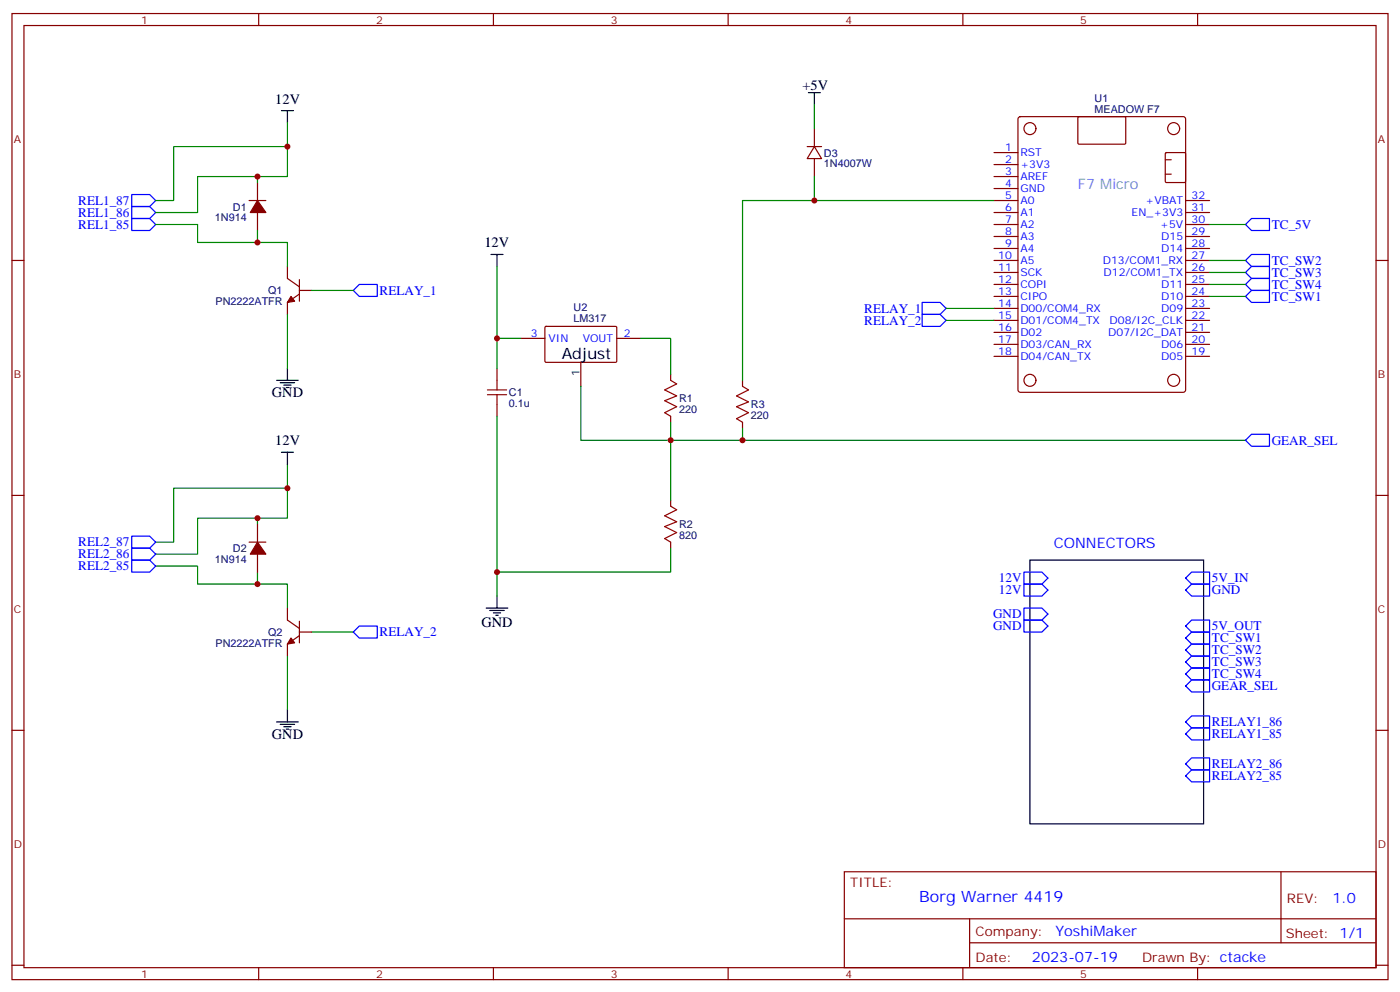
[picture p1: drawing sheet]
<svg xmlns="http://www.w3.org/2000/svg" width="412mm" height="292mm" viewBox="0 0 412 292" stroke-linecap="round" stroke-linejoin="round" font-family="sans-serif">
<g fill="none" stroke="#870000" stroke-width=".35">
<path d="M3.5 4h405.4v284.3h-405.4zM7.1 7.5h398.2v277.3h-398.2zM76.2 4v3.5M145.3 4v3.5M214.5 4v3.5M283.6 4v3.5M352.8 4v3.5M239.9 37.9v5.2M300.1 34.5l.5-.2h47.9l.7 .5v80l-.4 .6-48.2 .1-.7-.5v-80zM317.6 34.5l.3-.2 13.5 .1 .2 .3v7.6l-.3 .1h-13.6l-.2-.3zM73.4 59h4.9M75.8 53.7v5.3"/>
<path d="M237.8 43.1h4.2M239.9 43.1l2.1 3.6h-4.2zM239.9 46.7v5.3M292.8 59h7.1M292.8 44.9h7.1M292.8 55.5h7.1M292.8 52h7.1M292.8 48.4h7.1M343.3 51.3h1.7M343.3 47h1.7M343.3 45.1l.3-.2h5.3l.3 .2v8.3l-.1 .3h-5.5l-.3-.2zM349.2 59h7.1"/>
<path d="M3.5 76.7h3.6M75.8 62.5v5.3M84.7 78.4v3.6l3.5 2.4M292.8 76.7h7.1M292.8 73.1h7.1M292.8 69.6h7.1M292.8 66.1h7.1M292.8 62.5h7.1M349.2 76.7h7.1M349.2 73.1h7.1M349.2 69.6h7.1M349.2 66.1h7.1"/>
<path d="M349.2 62.5h7.1M405.3 76.7h3.6M88.2 86.5l-3.5 2.5v3.5M88.2 85.5h3.5M88.2 82.3v6.4M153.5 99.6h7M160.6 96.2l.3-.1h20.6l.2 .3-.1 10.1-.3 .1h-20.6l-.2-.3zM181.7 99.6h7M292.8 97.8h7.1M292.8 94.3h7.1M292.8 90.8h7.1M292.8 87.2h7.1"/>
<path d="M292.8 83.7h7.1M292.8 80.2h7.1M349.2 97.8h7.1M349.2 94.3h7.1M349.2 90.8h7.1M349.2 87.2h7.1M349.2 83.7h7.1M349.2 80.2h7.1M146.4 108.4v3.5M146.4 119v3.5M171.1 106.6v7.1M197.6 110.2v1.7"/>
<path d="M218.7 111.9v1.8M292.8 104.9h7.1M292.8 101.4h7.1M349.2 104.9h7.1M349.2 101.4h7.1M197.6 122.5v1.8M218.7 124.3v1.7M3.5 145.8h3.6M73.4 159.6h4.9M75.8 154.3v5.3M197.6 147.2v1.8M197.6 159.6v1.7"/>
<path d="M405.3 145.8h3.6M75.8 163.1v5.3M84.7 179v3.5l3.5 2.5M88.2 187.1l-3.5 2.4v3.6M88.2 182.8v6.4M88.2 186h3.5M3.5 214.9h3.6M405.3 214.9h3.6M248.7 256.6h156.6v28.2h-156.6zM377.3 256.6v20.9M248.7 270.4h156.5M285.6 277.5h119.6"/>
<path d="M285.6 270.4v14.1M3.5 284.1h3.6M76.2 284.8v3.5M145.3 284.8v3.5M214.5 284.8v3.5M283.6 284.8v3.5M352.8 284.8v3.5M405.3 284.1h3.6"/>
<circle cx="303.4" cy="37.9" r="1.76"/>
<circle cx="345.7" cy="37.9" r="1.76"/>
<circle cx="303.4" cy="111.9" r="1.76"/>
<circle cx="345.7" cy="111.9" r="1.76"/>
</g>
<g fill="none" stroke="#00f" stroke-width=".35">
<path d="M38.8 57.3h5.3l1.8 1.7-1.8 1.8h-5.3zM38.8 64.3h5.3l1.8 1.8-1.8 1.7h-5.3zM38.8 60.8h5.3l1.8 1.7-1.8 1.8h-5.3zM366.9 76.7l1.8-1.8h5.2v3.5h-5.2zM366.9 66.1l1.8-1.8h5.2v3.5h-5.2zM105.8 83.7h5.3v3.5h-5.3l-1.7-1.7zM271.6 89h5.3l1.8 1.8-1.8 1.7h-5.3zM271.6 92.5h5.3l1.8 1.8-1.8 1.8h-5.3zM366.9 87.2l1.8-1.7h5.2v3.5h-5.2zM366.9 80.2l1.8-1.8h5.2v3.6h-5.2zM366.9 83.7l1.8-1.7h5.2v3.5h-5.2zM366.9 129.6l1.8-1.8h5.2v3.5h-5.2z"/>
<path d="M38.8 157.8h5.3l1.8 1.8-1.8 1.7h-5.3zM38.8 161.3h5.3l1.8 1.8-1.8 1.8h-5.3zM38.8 164.9h5.3l1.8 1.7-1.8 1.8h-5.3zM301.6 179h5.3l1.8 1.7-1.8 1.8h-5.3zM301.6 171.9h5.3l1.8 1.8-1.8 1.7h-5.3zM301.6 168.4h5.3l1.8 1.7-1.8 1.8h-5.3zM349.2 173.7l1.8-1.8h5.3v3.5h-5.3zM349.2 170.1l1.8-1.7h5.3v3.5h-5.3zM104.1 186l1.7-1.7h5.3v3.5h-5.3zM301.6 182.5h5.3l1.8 1.8-1.8 1.7h-5.3zM349.2 198.4l1.8-1.8h5.3v3.5h-5.3zM349.2 194.8l1.8-1.7h5.3v3.5h-5.3z"/>
<path d="M349.2 191.3l1.8-1.8h5.3v3.6h-5.3zM349.2 187.8l1.8-1.8h5.3v3.5h-5.3zM349.2 184.3l1.8-1.8h5.3v3.5h-5.3zM349.2 216l1.8-1.8h5.3v3.6h-5.3zM349.2 212.5l1.8-1.8h5.3v3.5h-5.3zM349.2 201.9l1.8-1.8h5.3v3.6h-5.3zM349.2 228.4l1.8-1.8h5.3v3.5h-5.3zM349.2 224.8l1.8-1.7h5.3v3.5h-5.3z"/>
</g>
<g fill="none" stroke="#000" stroke-width=".35">
<path d="M82.9 32.6h3.5M84.7 32.6v3.5M238.1 27.3h3.6M239.9 27.3v3.5M144.6 74.9h3.6M146.4 74.9v3.5M81.5 111.9h6.3M82.5 112.6h4.3M83.6 113.3h2.1M84.3 114.1h.7M84.7 108.4v3.5M82.9 133.1h3.5"/>
<path d="M84.7 133.1v3.5M143.2 179h6.4M144.3 179.7h4.2M146.4 175.4v3.6M303.4 164.9h51.1v77.6h-51.1zM145.3 180.4h2.2M146 181.1h.8M81.5 212.5h6.3M82.5 213.2h4.3M83.6 213.9h2.1M84.3 214.6h.7M84.7 209v3.5"/>
</g>
<g fill="#870000" stroke="#870000" stroke-width=".35">
<path d="M75.8 59l2.5 3.5h-4.6z"/>
<path d="M85.7 87.2l1.1 1.5-2.1 .3z"/>
<path d="M85.7 187.8l1.1 1.4-2.1 .3z"/>
<path d="M75.8 159.6l2.5 3.5h-4.6z"/>
</g>
<g fill="none" stroke="#008700" stroke-width=".35">
<path d="M84.7 36.1v15.9h-26.5v10.5h-12.3M239.9 30.8v7.1M75.8 52v1.7M84.7 43.1h-33.5v15.9h-5.3M239.9 52v7M292.8 59h-74.1v52.9M45.9 66.1h12.3v5.3h26.5v7M75.8 67.8v3.6M146.4 78.4v21.2M356.3 66.1h10.6M356.3 76.7h10.6M84.7 92.5v15.9"/>
<path d="M91.7 85.5h12.4M153.5 99.6h-7.1v8.8M188.7 99.6h8.9v10.6M278.7 90.8h14.1M278.7 94.3h14.1M356.3 80.2h10.6M356.3 83.7h10.6M356.3 87.2h10.6M171.1 113.7v15.9h26.5v17.6M84.7 136.6v15.9h-26.5v10.6h-12.3M146.4 122.5v52.9M197.6 124.3v5.3h169.3"/>
<path d="M218.7 126v3.6M75.8 152.5v1.8M84.7 143.7h-33.5v15.9h-5.3M45.9 166.6h12.3v5.3h26.5v7.1M75.8 168.4v3.5M197.6 161.3v7.1h-51.2M84.7 193.1v15.9M91.7 186h12.4"/>
</g>
<path d="M143.6 116.2h5.6M143.6 114.8h5.6M146.4 111.9v2.9M146.4 116.2v2.8M197.6 111.9l1.7 1.1-3.5 1.8 3.5 1.7-3.5 1.4 3.5 1.8-3.5 1.8 1.8 1M218.7 113.7l1.8 1.1-3.5 1.7 3.5 1.8-3.5 1.4 3.5 1.8-3.5 1.7 1.7 1.1M197.6 149l1.7 1-3.5 1.8 3.5 1.8-3.5 1.4 3.5 1.7-3.5 1.8 1.8 1.1" fill="none" stroke="#a10000" stroke-width=".35"/>
<g fill="#c00">
<circle cx="84.7" cy="43.1" r=".88"/>
<circle cx="75.8" cy="52" r=".88"/>
<circle cx="75.8" cy="71.4" r=".88"/>
<circle cx="75.8" cy="171.9" r=".88"/>
<circle cx="75.8" cy="152.5" r=".88"/>
<circle cx="84.7" cy="143.7" r=".88"/>
<circle cx="197.6" cy="129.6" r=".88"/>
<circle cx="146.4" cy="99.6" r=".88"/>
<circle cx="146.4" cy="168.4" r=".88"/>
<circle cx="218.7" cy="129.6" r=".88"/>
<circle cx="239.9" cy="59" r=".88"/>
</g>
<text font-size="4.6" x="165.5" y="105.6">Adjust</text>
<text font-size="4.6" fill="#00f" x="270.8" y="265.6">Borg Warner 4419</text>
<g font-size="4.2">
<text x="236.4" y="26.6">+5V</text>
<text x="81.1" y="30.5">12V</text>
<text x="142.7" y="72.8">12V</text>
<text x="80.1" y="116.9">GND</text>
<text x="81.1" y="131">12V</text>
<text x="141.8" y="184.6">GND</text>
<text x="80.1" y="217.4">GND</text>
</g>
<text font-size="4.2" fill="#23abe3" x="317.5" y="55.5">F7 Micro</text>
<g font-size="4.2" fill="#00f">
<text x="310.4" y="161.3">CONNECTORS</text>
<text x="392.5" y="265.8">1.0</text>
<text x="310.9" y="275.4">YoshiMaker</text>
<text x="304" y="283.2">2023-07-19</text>
</g>
<g font-size="3.9" fill="#00f">
<text x="23" y="63.8">REL1_86</text>
<text x="23" y="60.3">REL1_87</text>
<text x="23" y="67.3">REL1_85</text>
<text x="374.6" y="67.3">TC_5V</text>
<text x="374.6" y="77.9">TC_SW2</text>
<text x="374.6" y="81.4">TC_SW3</text>
<text x="111.8" y="86.7">RELAY_1</text>
<text x="374.6" y="88.5">TC_SW1</text>
<text x="374.6" y="85">TC_SW4</text>
<text x="254.6" y="92">RELAY_1</text>
<text x="254.6" y="95.6">RELAY_2</text>
<text x="374.6" y="130.8">GEAR_SEL</text>
<text x="23" y="160.8">REL2_87</text>
<text x="23" y="164.3">REL2_86</text>
<text x="23" y="167.9">REL2_85</text>
<text x="294.2" y="171.4">12V</text>
<text x="357" y="171.4">5V_IN</text>
<text x="294.2" y="174.9">12V</text>
<text x="357" y="174.9">GND</text>
<text x="292.5" y="185.5">GND</text>
<text x="292.5" y="182">GND</text>
<text x="357" y="185.5">5V_OUT</text>
<text x="111.8" y="187.3">RELAY_2</text>
<text x="357" y="189">TC_SW1</text>
<text x="357" y="196.1">TC_SW3</text>
<text x="357" y="192.6">TC_SW2</text>
<text x="357" y="203.2">GEAR_SEL</text>
<text x="357" y="199.6">TC_SW4</text>
<text x="357" y="213.7">RELAY1_86</text>
<text x="357" y="217.3">RELAY1_85</text>
<text x="357" y="226.1">RELAY2_86</text>
<text x="357" y="229.6">RELAY2_85</text>
</g>
<g font-size="3.9" fill="#800">
<text x="250.5" y="261.2">TITLE:</text>
<text x="379.1" y="265.8">REV:</text>
<text x="287.4" y="275.4">Company:</text>
<text x="378.7" y="276">Sheet: 1/1</text>
<text x="287.4" y="283">Date:</text>
<text x="336.4" y="283.1">Drawn By: ctacke</text>
</g>
<g font-size="3.2" fill="#800">
<text x="41.6" y="7">1</text>
<text x="110.8" y="7">2</text>
<text x="179.9" y="7">3</text>
<text x="249.1" y="7">4</text>
<text x="318.2" y="7">5</text>
<text x="4.1" y="42.1">A</text>
<text x="405.9" y="42.1">A</text>
<text x="4.1" y="111.2">B</text>
<text x="405.9" y="111.2">B</text>
<text x="4.1" y="180.4">C</text>
<text x="405.9" y="180.4">C</text>
<text x="4.1" y="249.5">D</text>
<text x="405.9" y="249.5">D</text>
<text x="41.6" y="287.8">1</text>
<text x="110.8" y="287.8">2</text>
<text x="179.9" y="287.8">3</text>
<text x="249.1" y="287.8">4</text>
<text x="318.2" y="287.8">5</text>
</g>
<g font-size="3.2" fill="#000080">
<text x="322.4" y="33.3">MEADOW F7</text>
<text x="322.4" y="30.1">U1</text>
<text x="242.7" y="46.1">D3</text>
<text x="242.7" y="49.2">1N4007W</text>
<text x="63.3" y="65.1">1N914</text>
<text x="68.6" y="62">D1</text>
<text x="63.5" y="89.8">PN2222ATFR</text>
<text x="79" y="86.7">Q1</text>
<text x="169" y="94.8">LM317</text>
<text x="169" y="91.7">U2</text>
<text x="149.9" y="119.8">0.1u</text>
<text x="149.9" y="116.6">C1</text>
<text x="200" y="118.4">R1</text>
<text x="200" y="121.5">220</text>
<text x="221.2" y="123.3">220</text>
<text x="221.2" y="120.2">R3</text>
<text x="200" y="155.4">R2</text>
<text x="200" y="158.6">820</text>
<text x="63.3" y="165.6">1N914</text>
<text x="68.6" y="162.5">D2</text>
<text x="63.5" y="190.3">PN2222ATFR</text>
<text x="79" y="187.2">Q2</text>
</g>
<g font-size="3.2" fill="#00f">
<text x="296.1" y="44.6">1</text>
<text x="300.6" y="46">RST</text>
<text x="296.1" y="51.6">3</text>
<text x="296.1" y="48.1">2</text>
<text x="300.6" y="53">AREF</text>
<text x="300.6" y="49.5">+3V3</text>
<text x="296.1" y="58.7">5</text>
<text x="296.1" y="55.1">4</text>
<text x="300.6" y="56.6">GND</text>
<text x="351" y="58.7">32</text>
<text x="296.1" y="65.7">7</text>
<text x="296.1" y="62.2">6</text>
<text x="300.6" y="63.6">A1</text>
<text x="300.6" y="60.1">A0</text>
<text x="333.4" y="63.6">EN_+3V3</text>
<text x="337.5" y="60.1">+VBAT</text>
<text x="351" y="65.7">30</text>
<text x="351" y="62.2">31</text>
<text x="296.1" y="69.3">8</text>
<text x="300.6" y="70.7">A3</text>
<text x="300.6" y="67.1">A2</text>
<text x="341.8" y="67.1">+5V</text>
<text x="342.1" y="70.7">D15</text>
<text x="351" y="69.3">29</text>
<text x="294.1" y="76.3">10</text>
<text x="296.1" y="72.8">9</text>
<text x="300.6" y="77.7">A5</text>
<text x="300.6" y="74.2">A4</text>
<text x="324.8" y="77.7">D13/COM1_RX</text>
<text x="342.1" y="74.2">D14</text>
<text x="351" y="76.3">27</text>
<text x="351" y="72.8">28</text>
<text x="294.1" y="83.4">12</text>
<text x="294.1" y="79.8">11</text>
<text x="300.6" y="81.2">SCK</text>
<text x="325.1" y="81.2">D12/COM1_TX</text>
<text x="351" y="83.4">25</text>
<text x="351" y="79.8">26</text>
<text x="294.1" y="86.9">13</text>
<text x="300.6" y="88.3">CIPO</text>
<text x="300.6" y="84.8">COPI</text>
<text x="342.1" y="88.3">D10</text>
<text x="342.1" y="84.8">D11</text>
<text x="351" y="86.9">24</text>
<text x="294.1" y="93.9">15</text>
<text x="294.1" y="90.4">14</text>
<text x="300.6" y="95.4">D01/COM4_TX</text>
<text x="300.6" y="91.8">D00/COM4_RX</text>
<text x="326.9" y="95.4">D08/I2C_CLK</text>
<text x="342.1" y="91.8">D09</text>
<text x="351" y="93.9">22</text>
<text x="351" y="90.4">23</text>
<text x="156.4" y="99.2">3</text>
<text x="161.6" y="100.6">VIN</text>
<text x="171.7" y="100.6">VOUT</text>
<text x="183.8" y="99.2">2</text>
<text x="294.1" y="101">17</text>
<text x="294.1" y="97.5">16</text>
<text x="300.6" y="98.9">D02</text>
<text x="326.5" y="98.9">D07/I2C_DAT</text>
<text x="351" y="101">20</text>
<text x="351" y="97.5">21</text>
<text x="294.1" y="104.5">18</text>
<text x="300.6" y="105.9">D04/CAN_TX</text>
<text x="300.6" y="102.4">D03/CAN_RX</text>
<text x="342.1" y="105.9">D05</text>
<text x="342.1" y="102.4">D06</text>
<text x="351" y="104.5">19</text>
</g>
<text font-size="3.2" x="170.7" y="110.8" transform="rotate(-90 170.7 110.8)">1</text>
</svg>
